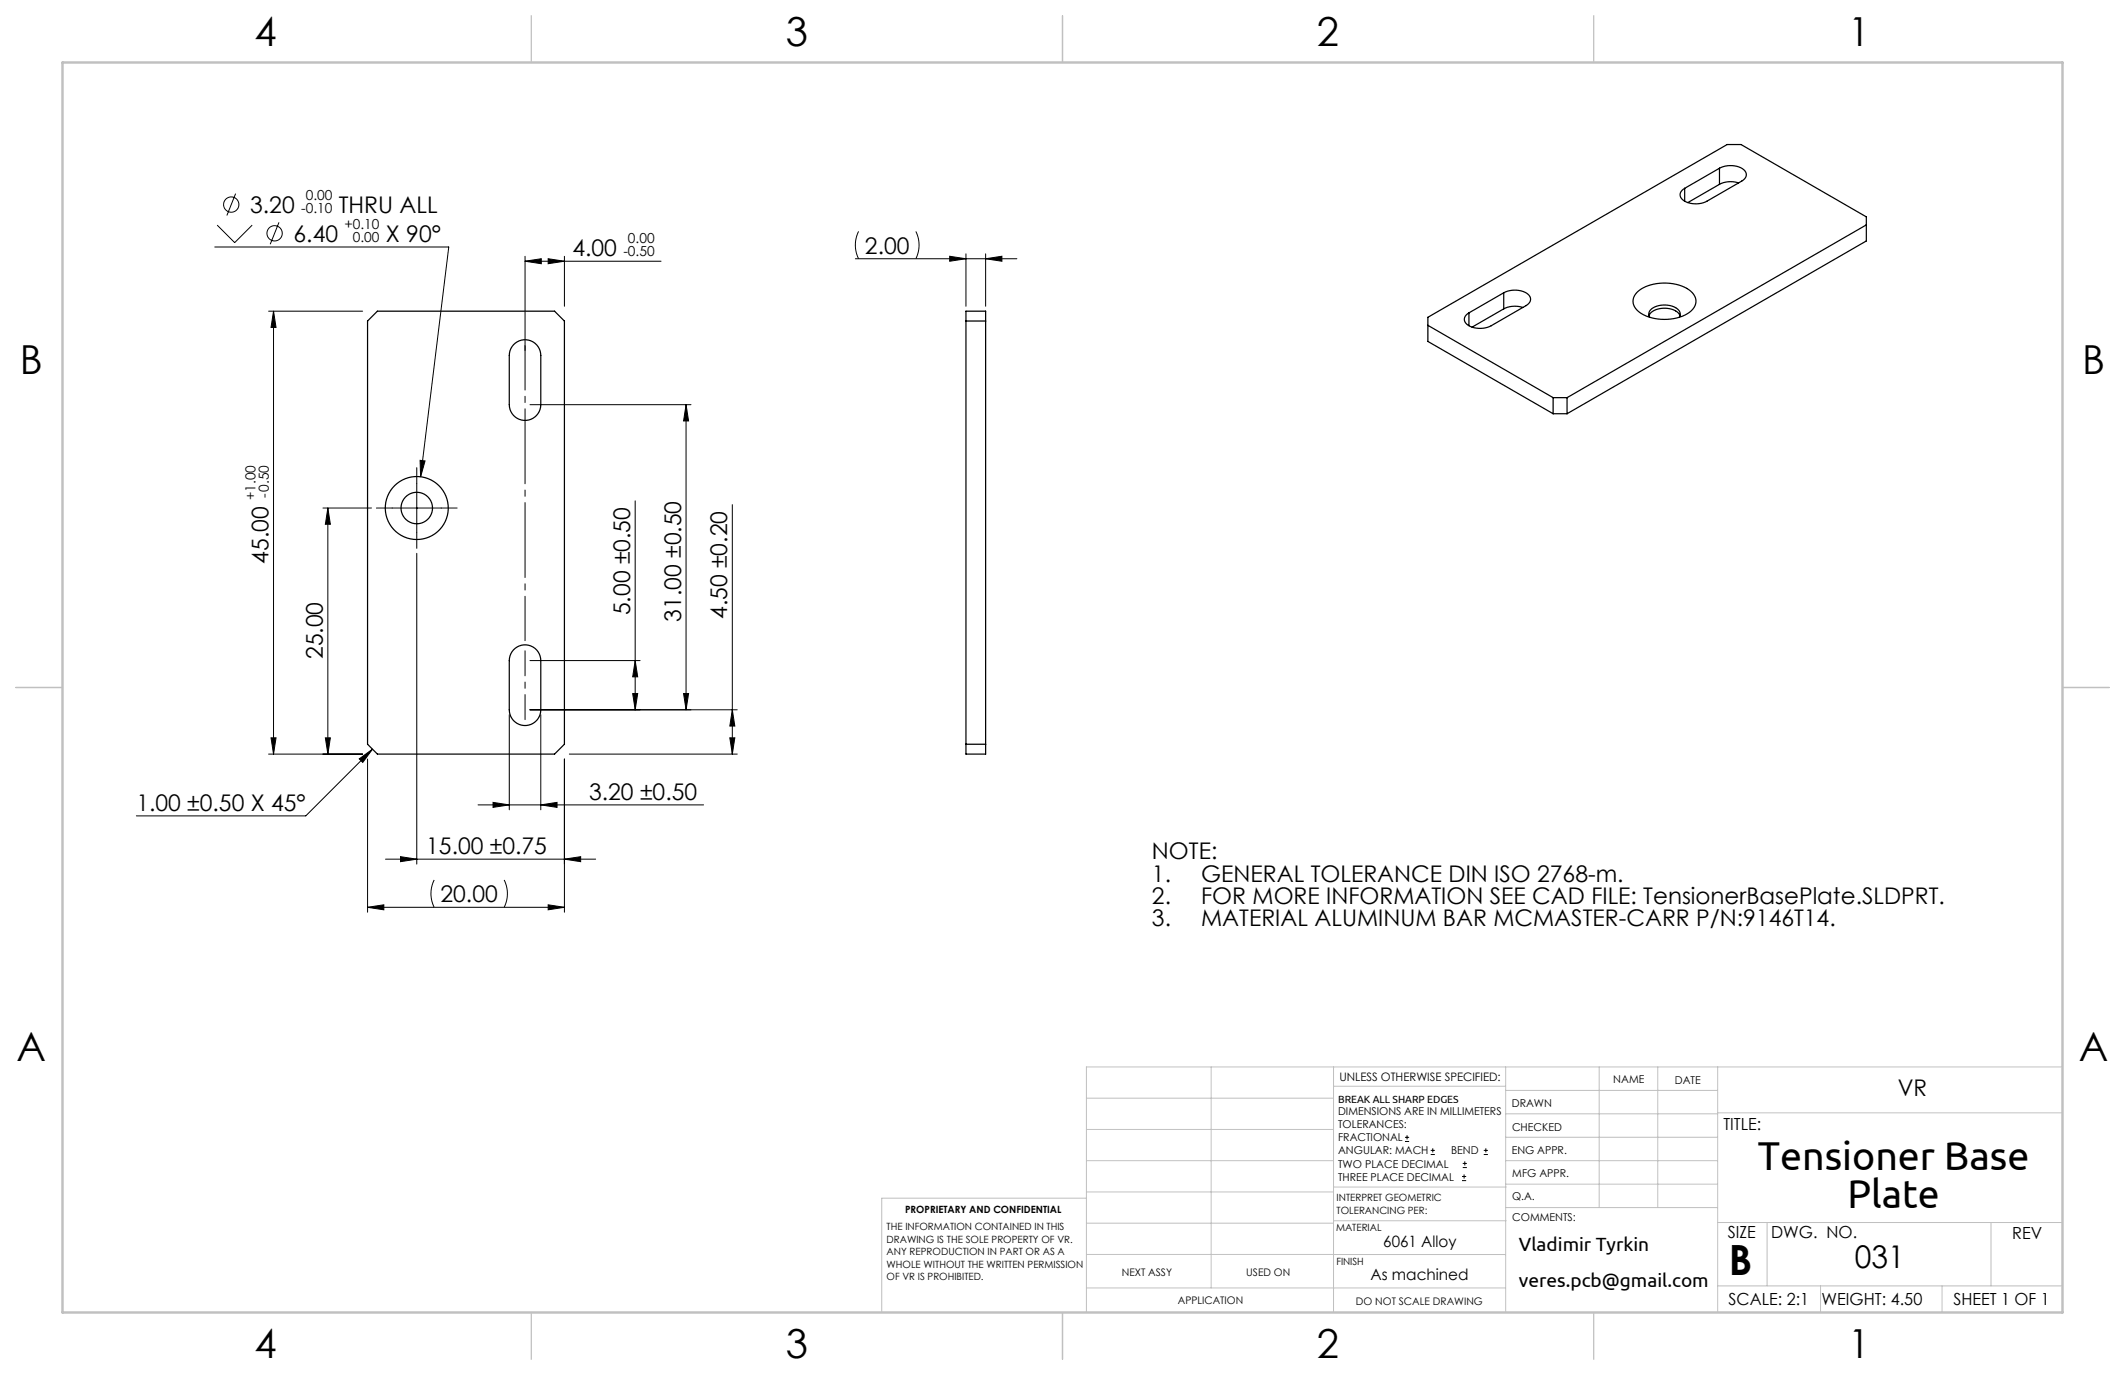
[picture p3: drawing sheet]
<svg xmlns="http://www.w3.org/2000/svg" width="432mm" height="279mm" viewBox="0 0 432 279" stroke-linecap="round" stroke-linejoin="round" font-family="sans-serif">
<g fill="none" stroke="#000" stroke-width=".2">
<path d="M47.9 39.3l-1.8 4.5M43.6 50.2h47.6l-5.7 46.7M44.1 45.7l3.6 3.6 3.5-3.6M56.7 45.2l-1.8 4.4M106.7 53.1l3.3-.5v1zM106.7 52.1v19.1M106.7 53.1h27.6M111.4 52.6l3.3 .5-3.3 .5zM114.7 52.1v10.1M173.8 52.6h32.8M174.5 47a6.2 6.2 0 0 0 0 5.6M186.1 47a6.2 6.2 0 0 1 0 5.6"/>
<path d="M193 52.1l3.3 .5-3.3 .5zM196.3 51.6v10.6M200.3 52.6l3.3-.5v1zM200.3 51.6v10.6M54.6 63.2h19.1M55.6 63.2v90M55.6 63.2l.5 3.3h-1zM84.7 98.2v10M85.4 93.5l1 .2-.9 3.2zM107.7 82.2h32.7M139.4 82.2l.5 3.3h-1zM139.4 82.2v62"/>
<path d="M65.6 103.2h9.9M66.6 103.2l.5 3.3h-1zM66.6 103.2v50M79.7 103.2h10M84.7 112.4v63.2M129.1 101.8v42.4M148.8 102.5v50.7M107.7 134.2h22.4M129.1 134.2l.5 3.3h-1zM54.6 153.2h19.1M55.1 149.9h1l-.5 3.3zM66.1 149.9h1l-.5 3.3z"/>
<path d="M73 154.2l2.7-2-2 2.7zM74.7 154.2v31.2M75.7 152.2l-13.6 13.6h-34.4M103.5 145.2v19.4M109.9 145.2v19.4M114.7 154.2v31.2M115.7 153.2h34.1M128.6 140.9h1l-.5 3.3zM138.9 140.9h1l-.5 3.3zM148.3 149.9h1l-.5 3.3zM148.8 144.2l.5 3.3h-1zM149.8 144.2h-42.1"/>
<path d="M78.3 174.6h42.7M81.4 174.1l3.3 .5-3.3 .5zM88.2 178.8a6.2 6.2 0 0 0 0 5.6M97.1 163.6h45.9M100.2 163l3.3 .6-3.3 .5zM102.4 178.8a6.2 6.2 0 0 1 0 5.6M109.9 163.6l3.3-.6v1.1zM114.7 174.6l3.3-.5v1zM74.7 184.4l3.3-.5v1zM74.7 184.4h40M111.4 183.9l3.3 .5-3.3 .5zM285.5 231.9h.8"/>
<path d="M285.5 231.1h.8M285.9 230.7v.8M290.7 234.6h.9M290.7 233.8h.9M291.1 233.3v.9M297.1 239.9h.8M297.1 239.1h.8M297.2 237.3h.9M297.2 236.4h.9M297.5 238.6v.9M297.6 236v.8M301.5 234.6h.8"/>
<path d="M301.5 233.8h.8M301.9 233.3v.9"/>
<circle cx="47" cy="41.6" r="1.56"/>
<circle cx="55.8" cy="47.4" r="1.56"/>
</g>
<path d="M106.7 132.2v14" fill="none" stroke="#000" stroke-width=".2" stroke-dasharray="15.2 1.3 1.3 1.3" stroke-dashoffset="10.1"/>
<path d="M106.7 70.2v60" fill="none" stroke="#000" stroke-width=".2" stroke-dasharray="15.2 1.3 1.3 1.3" stroke-dashoffset="6.2"/>
<path d="M84.7 98.2v-3.2M79.7 103.2h-3.2M84.7 108.2v3.2M89.7 103.2h3.2" fill="none" stroke="#000" stroke-width=".2" stroke-dasharray="15.2 1.3 1.3 1.3"/>
<g fill="none" stroke="#c0c0c0" stroke-width=".2">
<path d="M246.1 216.8v44.9M271 216.8v49.9M305.9 216.8v49.9M325 216.8v28.6M336.9 216.8v28.6M349 216.8v49.9M419.1 216.8h-198.3v49.9M220.8 235.9h50.2M220.8 229.5h50.2M220.8 223.2h50.2M271 220.7h34.9M305.9 231.1h43.1"/>
<path d="M305.9 226.3h43.1M305.9 221.6h43.1M305.9 235.9h43.1M349 226.1h70.1M220.8 254.9h85.1M220.8 248.6h50.2M220.8 242.2h50.2M220.8 243.5h-41.6v23.2M271 248.1h35.1M271 241.2h35.1M305.9 240.6h43.1M306.1 245.4h42.9"/>
<path d="M349 248.4h70.1M359.1 248.4v12.9M404.6 248.4v12.9M220.8 261.7h85.1M349 261.3h70.1M369.9 261.3v5.4M394.6 261.3v5.4"/>
</g>
<path d="M107.9 3.2v9.5M215.9 3.2v9.5M323.8 3.2v9.5M3.2 139.7h9.5M419.1 139.7h9.5M107.9 266.7v9.5M215.9 266.7v9.5M323.8 266.7v9.5" fill="none" stroke="#c0c0c0" stroke-width=".25"/>
<path d="M12.7 12.7h406.4v254h-406.4z" fill="none" stroke="#c0c0c0" stroke-width=".5"/>
<g fill="#000">
<path d="M106.7 53.1l3.3-.5v1zM111.4 52.6l3.3 .5-3.3 .5z"/>
<path d="M55.6 63.2l.5 3.3h-1zM55.1 149.9h1l-.5 3.3zM148.8 144.2l.5 3.3h-1zM148.3 149.9h1l-.5 3.3zM66.6 103.2l.5 3.3h-1zM66.1 149.9h1l-.5 3.3z"/>
<path d="M85.4 93.5l.1 3.4 .9-3.2zM73 154.2l2.7-2-2 2.7z"/>
<path d="M128.6 140.9h1l-.5 3.3zM129.1 134.2l.5 3.3h-1zM138.9 140.9h1l-.5 3.3zM139.4 82.2l.5 3.3h-1z"/>
<path d="M81.4 174.1l3.3 .5-3.3 .5zM114.7 174.6l3.3-.5v1zM193 52.1l3.3 .5-3.3 .5zM200.3 52.6l3.3-.5v1z"/>
<path d="M100.2 163l3.3 .6-3.3 .5zM109.9 163.6l3.3-.6v1.1z"/>
<path d="M111.4 183.9l3.3 .5-3.3 .5zM74.7 184.4l3.3-.5v1z"/>
</g>
<g fill="none" stroke="#000" stroke-width=".25">
<path d="M342.3 38.3v2.6M349.4 34.2a4.6 4.6 0 0 1 5.2 .6 1.34 1.34 0 0 1-.7 2l-7 4.1a4.6 4.6 0 0 1-5.2-.6 1.34 1.34 0 0 1 .6-2M349.4 34.2l-7.1 4.1M349.4 34.2v3.3M349.4 37.5l-6.4 3.7M353.3 37.2a5.1 5.1 0 0 0-3.9 .3M305.6 59.5a4.6 4.6 0 0 1 5.2 .6 1.34 1.34 0 0 1-.7 2l-7.1 4.1a4.6 4.6 0 0 1-5.2-.6 1.34 1.34 0 0 1 .7-2M305.6 59.5l-7.1 4.1M305.6 59.5v3.3M332.6 59.4a9.3 9.3 0 0 1 9.7-1.1 3.1 3.1 0 0 1 2.1 3.8 6.4 6.4 0 0 1-5.6 2.8 7.9 7.9 0 0 1-6.4-2.2 2.36 2.36 0 0 1 .2-3.3zM379.2 45.7l-60.8 35.1M74.7 65.2l2-2h36l2 2v86l-2 2h-36l-2-2z"/>
<path d="M104.3 70.1a3.2 3.2 0 0 1 3.6-.8 3.2 3.2 0 0 1 2 2.9v10a3.2 3.2 0 0 1-3.2 3.2 3.2 3.2 0 0 1-3.2-3.2v-10l.3-1.4zM196.3 63.2h4v90h-4zM196.3 65.2h4M290.1 66.1l25.5 14.7M298.5 63.6v2.6M305.6 62.8l-6.5 3.7M309.4 62.5a5.1 5.1 0 0 0-3.8 .3M335.1 64.2a3.8 3.8 0 0 1 4.6-1.4l1.1 .6 .6 .8M335.2 64.5a1.41 1.41 0 0 1 1-2.1 4.5 4.5 0 0 1 5 .8l.2 .5-.2 .8M315.6 80.8h2.8M315.6 84.1l-25.5-14.7v-4.9l60.9-35.1h2.8l25.4 14.7v4.9l-60.8 35.1M315.6 80.8v3.3"/>
<path d="M315.6 84.1h2.8M318.4 80.8v3.3M104.3 132.1a3.2 3.2 0 0 1 3.6-.8 3.2 3.2 0 0 1 2 2.9v10a3.2 3.2 0 0 1-3.2 3.2 3.2 3.2 0 0 1-3.2-3.2v-10l.3-1.4zM196.3 151.2h4"/>
<circle cx="84.7" cy="103.2" r="6.4"/>
<circle cx="84.7" cy="103.2" r="3.2"/>
</g>
<text font-size="8.5" x="351.3" y="259">B</text>
<g font-size="8.2">
<text x="357.2" y="237.7">Tensioner Base</text>
<text x="375.4" y="245.6">Plate</text>
</g>
<g font-size="8.1">
<text x="51.7" y="9.3">4</text>
<text x="159.7" y="9.3">3</text>
<text x="267.6" y="9.3">2</text>
<text x="375.6" y="9.3">1</text>
<text x="4" y="76">B</text>
<text x="423.1" y="76">B</text>
<text x="3.3" y="215.7">A</text>
<text x="422.4" y="215.7">A</text>
<text x="51.7" y="276">4</text>
<text x="159.7" y="276">3</text>
<text x="267.6" y="276">2</text>
<text x="375.6" y="276">1</text>
</g>
<text font-size="6.3" x="376.9" y="257.6">031</text>
<g font-size="4.7">
<text x="50.8" y="43.3">3.20</text>
<text x="68.8" y="43.3">THRU ALL</text>
<text x="59.7" y="49.1">6.40</text>
<text x="78.4" y="49.1">X 90°</text>
<text x="116.3" y="52.1">4.00</text>
<text x="175.8" y="51.6">2.00</text>
<text x="54.6" y="114.6" transform="rotate(-90 54.6 114.6)">45.00</text>
<text x="128.1" y="125" transform="rotate(-90 128.1 125)">5.00 ±0.50</text>
<text x="147.8" y="125.8" transform="rotate(-90 147.8 125.8)">4.50 ±0.20</text>
<text x="138.4" y="126.3" transform="rotate(-90 138.4 126.3)">31.00 ±0.50</text>
<text x="65.6" y="133.9" transform="rotate(-90 65.6 133.9)">25.00</text>
<text x="27.7" y="164.8">1.00 ±0.50 X 45°</text>
<text x="119.7" y="162.5">3.20 ±0.50</text>
<text x="86.6" y="173.6">15.00 ±0.75</text>
<text x="234.1" y="174.6">NOTE:</text>
<text x="234.1" y="179.1">1.</text>
<text x="244.1" y="179.1">GENERAL TOLERANCE DIN ISO 2768-m.</text>
<text x="89.5" y="183.4">20.00</text>
<text x="234.1" y="183.7">2.</text>
<text x="244.1" y="183.7">FOR MORE INFORMATION SEE CAD FILE: TensionerBasePlate.SLDPRT.</text>
<text x="234.1" y="188.2">3.</text>
<text x="244.1" y="188.2">MATERIAL ALUMINUM BAR MCMASTER-CARR P/N:9146T14.</text>
<text x="385.6" y="222.6">VR</text>
</g>
<g font-size="3.9">
<text x="308.6" y="254.3">Vladimir Tyrkin</text>
<text x="308.6" y="261.6">veres.pcb@gmail.com</text>
</g>
<g font-size="3.4">
<text x="350.2" y="229.5">TITLE:</text>
<text x="351.1" y="251.6">SIZE</text>
<text x="359.9" y="251.6">DWG. NO.</text>
<text x="408.9" y="251.7">REV</text>
<text x="351.2" y="265.2">SCALE: 2:1</text>
<text x="370.1" y="265.3">WEIGHT: 4.50</text>
<text x="396.9" y="265.2">SHEET 1 OF 1</text>
</g>
<g font-size="3.2">
<text x="281.1" y="253.3">6061 Alloy</text>
<text x="278.5" y="260.1">As machined</text>
</g>
<g font-size="2.8">
<text x="62.1" y="40.6">0.00</text>
<text x="61.2" y="43.3">-0.10</text>
<text x="70" y="46.5">+0.10</text>
<text x="71.7" y="49.2">0.00</text>
<text x="126.7" y="52.1">-0.50</text>
<text x="127.6" y="49.4">0.00</text>
<text x="51.9" y="101.6" transform="rotate(-90 51.9 101.6)">+1.00</text>
<text x="54.6" y="101.3" transform="rotate(-90 54.6 101.3)">-0.50</text>
</g>
<text font-size="2.4" x="272.2" y="219.7">UNLESS OTHERWISE SPECIFIED:</text>
<g font-size="2.2">
<text x="327.8" y="220.1">NAME</text>
<text x="340.3" y="220.2">DATE</text>
<text x="271.9" y="226.6">DIMENSIONS ARE IN MILLIMETERS</text>
<text x="307.2" y="224.9">DRAWN</text>
<text x="271.9" y="229.3">TOLERANCES:</text>
<text x="271.9" y="231.9">FRACTIONAL</text>
<text x="307.3" y="229.8">CHECKED</text>
<text x="271.9" y="234.6">ANGULAR: MACH</text>
<text x="271.9" y="237.2">TWO PLACE DECIMAL</text>
<text x="271.9" y="239.9">THREE PLACE DECIMAL</text>
<text x="294.9" y="234.6">BEND</text>
<text x="307.2" y="234.5">ENG APPR.</text>
<text x="307.3" y="239.2">MFG APPR.</text>
<text x="307.3" y="243.9">Q.A.</text>
<text x="307.3" y="248.1">COMMENTS:</text>
</g>
<g font-size="2.1">
<text x="271.9" y="224.1">BREAK ALL SHARP EDGES</text>
<text x="227.9" y="259.2">NEXT ASSY</text>
<text x="253.3" y="259.2">USED ON</text>
<text x="239.3" y="265">APPLICATION</text>
<text x="275.5" y="265.1">DO NOT SCALE DRAWING</text>
</g>
<g font-size="2">
<text x="271.6" y="244.1">INTERPRET GEOMETRIC</text>
<text x="180.2" y="250">THE INFORMATION CONTAINED IN THIS</text>
<text x="183.9" y="246.4">PROPRIETARY AND CONFIDENTIAL</text>
<text x="271.5" y="250.2">MATERIAL</text>
<text x="271.6" y="246.6">TOLERANCING PER:</text>
<text x="180.2" y="252.5">DRAWING IS THE SOLE PROPERTY OF VR.</text>
<text x="180.2" y="255.1">ANY REPRODUCTION IN PART OR AS A</text>
<text x="180.2" y="257.6">WHOLE WITHOUT THE WRITTEN PERMISSION</text>
<text x="271.5" y="257">FINISH</text>
<text x="180.2" y="260.1">OF VR IS PROHIBITED.</text>
</g>
</svg>
